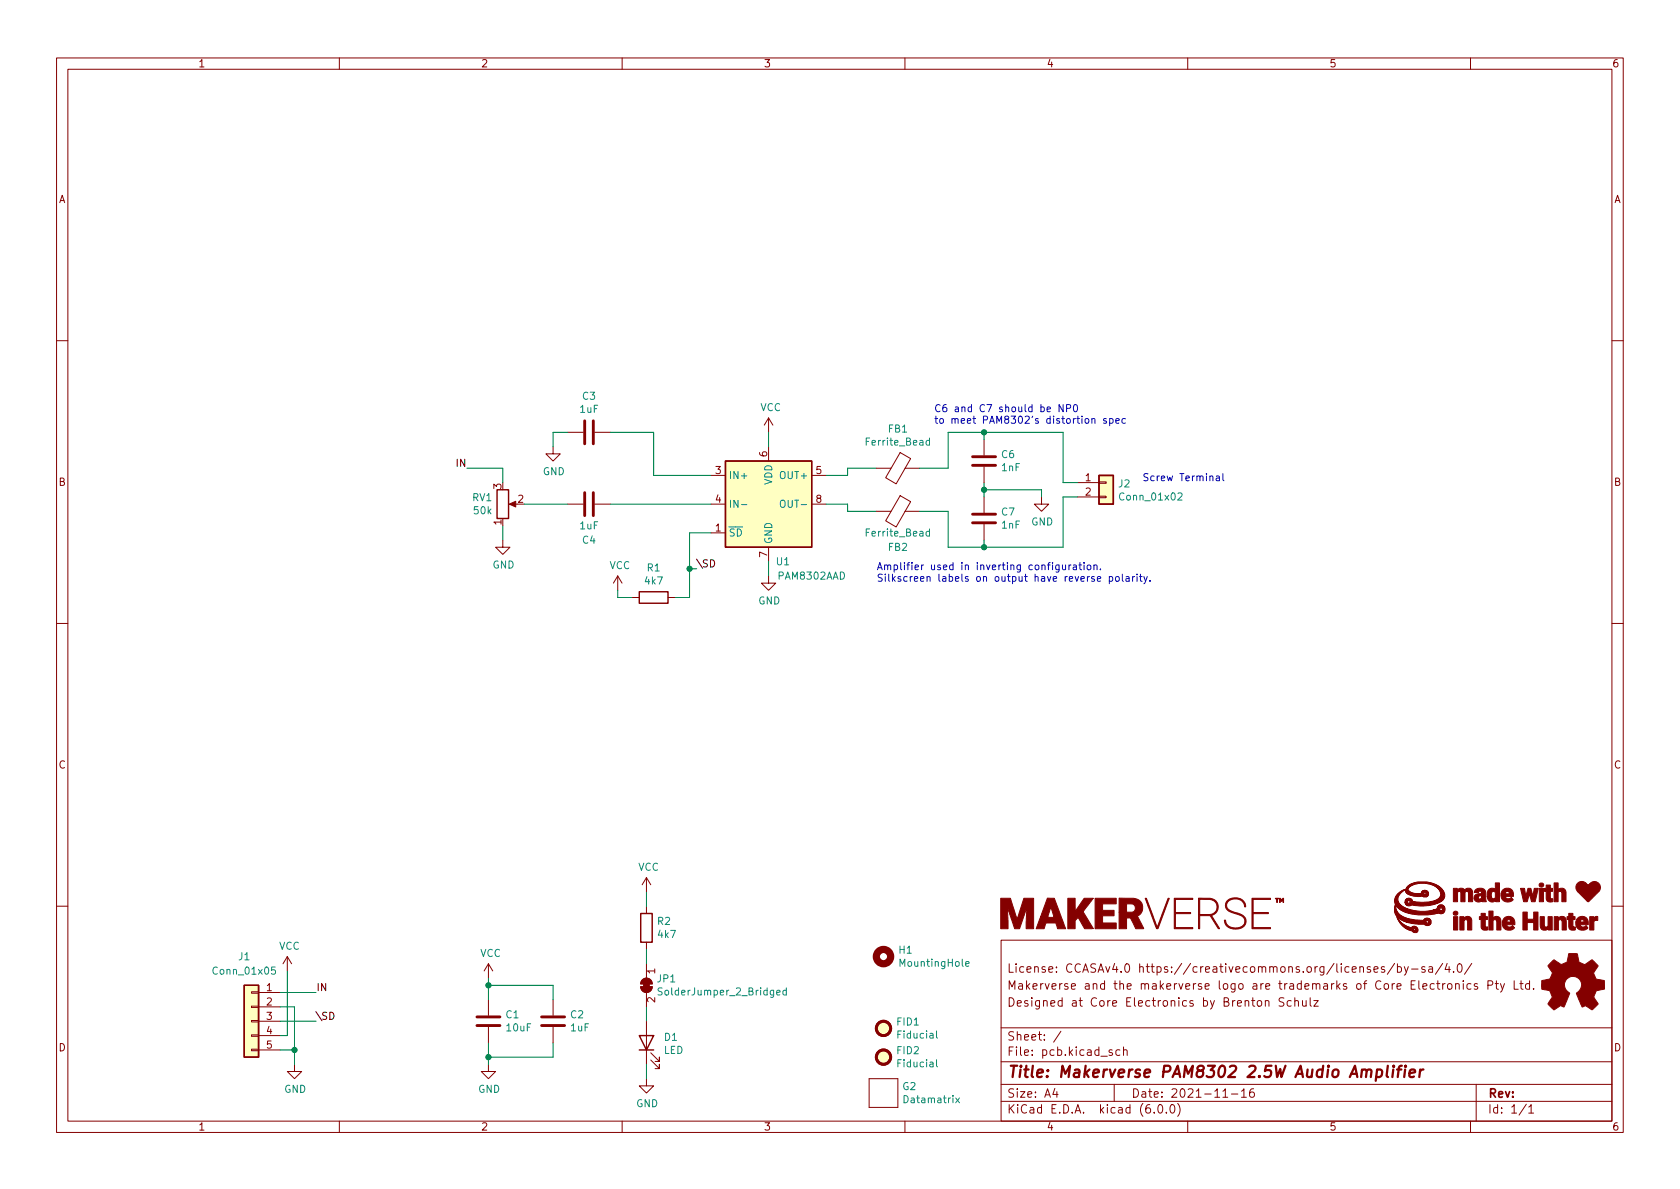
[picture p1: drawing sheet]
EESchema Schematic File Version 4
EELAYER 30 0
EELAYER END
$Descr A4 11693 8268
encoding utf-8
Sheet 1 1
Title "Makerverse PAM8302 2.5W Audio Amplifier"
Date "2021-11-16"
Rev ""
Comp ""
Comment1 "Designed at Core Electronics by Brenton Schulz"
Comment2 "Makerverse and the makerverse logo are trademarks of Core Electronics Pty Ltd."
Comment3 "License: CCASAv4.0 https://creativecommons.org/licenses/by-sa/4.0/"
Comment4 ""
$EndDescr
$Comp
L Amplifier_Audio:PAM8302AAD U1
U 1 1
P 5350 3500
F 0 "U1" H 5450 3100 50  0000 C CNN
F 1 "PAM8302AAD" H 5650 3000 50  0000 C CNN
F 2 "Package_SO:SOP-8_3.9x4.9mm_P1.27mm" H 5350 3500 50  0001 C CNN
F 3 "https://www.diodes.com/assets/Datasheets/PAM8302A.pdf" H 5350 3500 50  0001 C CNN
	1    5350 3500
	1    0    0    -1  
$EndComp
$Comp
L Device:R_POT RV1
U 1 1
P 3500 3500
F 0 "RV1" H 3430 3454 50  0000 R CNN
F 1 "50k" H 3430 3545 50  0000 R CNN
F 2 "lib:smdPot" H 3500 3500 50  0001 C CNN
F 3 "~" H 3500 3500 50  0001 C CNN
	1    3500 3500
	1    0    0    1   
$EndComp
$Comp
L Connector_Generic:Conn_01x05 J1
U 1 1
P 1750 7100
F 0 "J1" H 1800 7550 50  0000 C CNN
F 1 "Conn_01x05" H 1800 7450 50  0000 C CNN
F 2 "Connector_PinHeader_2.54mm:PinHeader_1x05_P2.54mm_Vertical" H 1750 7100 50  0001 C CNN
F 3 "~" H 1750 7100 50  0001 C CNN
	1    1750 7100
	-1   0    0    -1  
$EndComp
$Comp
L Connector_Generic:Conn_01x02 J2
U 1 1
P 7700 3350
F 0 "J2" H 7780 3342 50  0000 L CNN
F 1 "Conn_01x02" H 7780 3251 50  0000 L CNN
F 2 "TerminalBlock_MetzConnect:TerminalBlock_MetzConnect_Type055_RT01502HDWU_1x02_P5.00mm_Horizontal" H 7700 3350 50  0001 C CNN
F 3 "~" H 7700 3350 50  0001 C CNN
	1    7700 3350
	1    0    0    -1  
$EndComp
$Comp
L Device:C C3
U 1 1
P 4100 3000
F 0 "C3" V 3848 3000 50  0000 C CNN
F 1 "1uF" V 3939 3000 50  0000 C CNN
F 2 "Capacitor_SMD:C_0603_1608Metric" H 4138 2850 50  0001 C CNN
F 3 "~" H 4100 3000 50  0001 C CNN
	1    4100 3000
	0    1    1    0   
$EndComp
$Comp
L Device:C C4
U 1 1
P 4100 3500
F 0 "C4" V 4350 3500 50  0000 C CNN
F 1 "1uF" V 4250 3500 50  0000 C CNN
F 2 "Capacitor_SMD:C_0603_1608Metric" H 4138 3350 50  0001 C CNN
F 3 "~" H 4100 3500 50  0001 C CNN
	1    4100 3500
	0    1    1    0   
$EndComp
$Comp
L power:GND #PWR0101
U 1 1
P 3500 3750
F 0 "#PWR0101" H 3500 3500 50  0001 C CNN
F 1 "GND" H 3505 3577 50  0000 C CNN
F 2 "" H 3500 3750 50  0001 C CNN
F 3 "" H 3500 3750 50  0001 C CNN
	1    3500 3750
	1    0    0    -1  
$EndComp
$Comp
L power:GND #PWR0102
U 1 1
P 5350 4000
F 0 "#PWR0102" H 5350 3750 50  0001 C CNN
F 1 "GND" H 5355 3827 50  0000 C CNN
F 2 "" H 5350 4000 50  0001 C CNN
F 3 "" H 5350 4000 50  0001 C CNN
	1    5350 4000
	1    0    0    -1  
$EndComp
$Comp
L Device:R R1
U 1 1
P 4550 4150
F 0 "R1" V 4343 4150 50  0000 C CNN
F 1 "4k7" V 4434 4150 50  0000 C CNN
F 2 "Resistor_SMD:R_0402_1005Metric" V 4480 4150 50  0001 C CNN
F 3 "~" H 4550 4150 50  0001 C CNN
	1    4550 4150
	0    1    1    0   
$EndComp
Wire Wire Line
	4800 3700 4950 3700
Wire Wire Line
	4700 4150 4800 4150
Wire Wire Line
	4800 4150 4800 3950
Wire Wire Line
	5350 4000 5350 3900
Wire Wire Line
	3950 3500 3650 3500
$Comp
L power:GND #PWR0104
U 1 1
P 3850 3100
F 0 "#PWR0104" H 3850 2850 50  0001 C CNN
F 1 "GND" H 3855 2927 50  0000 C CNN
F 2 "" H 3850 3100 50  0001 C CNN
F 3 "" H 3850 3100 50  0001 C CNN
	1    3850 3100
	1    0    0    -1  
$EndComp
Wire Wire Line
	3500 3650 3500 3750
Wire Wire Line
	3500 3350 3500 3250
Wire Wire Line
	3500 3250 3250 3250
$Comp
L power:VCC #PWR0105
U 1 1
P 5350 3000
F 0 "#PWR0105" H 5350 2850 50  0001 C CNN
F 1 "VCC" H 5365 3173 50  0000 C CNN
F 2 "" H 5350 3000 50  0001 C CNN
F 3 "" H 5350 3000 50  0001 C CNN
	1    5350 3000
	1    0    0    -1  
$EndComp
$Comp
L power:VCC #PWR0106
U 1 1
P 4300 4100
F 0 "#PWR0106" H 4300 3950 50  0001 C CNN
F 1 "VCC" H 4315 4273 50  0000 C CNN
F 2 "" H 4300 4100 50  0001 C CNN
F 3 "" H 4300 4100 50  0001 C CNN
	1    4300 4100
	1    0    0    -1  
$EndComp
Wire Wire Line
	4300 4100 4300 4150
Wire Wire Line
	4300 4150 4400 4150
Wire Wire Line
	5350 3000 5350 3100
$Comp
L power:VCC #PWR0107
U 1 1
P 2000 6750
F 0 "#PWR0107" H 2000 6600 50  0001 C CNN
F 1 "VCC" H 2015 6923 50  0000 C CNN
F 2 "" H 2000 6750 50  0001 C CNN
F 3 "" H 2000 6750 50  0001 C CNN
	1    2000 6750
	1    0    0    -1  
$EndComp
$Comp
L power:GND #PWR0108
U 1 1
P 2050 7400
F 0 "#PWR0108" H 2050 7150 50  0001 C CNN
F 1 "GND" H 2055 7227 50  0000 C CNN
F 2 "" H 2050 7400 50  0001 C CNN
F 3 "" H 2050 7400 50  0001 C CNN
	1    2050 7400
	1    0    0    -1  
$EndComp
Text Label 2200 6900 0    50   ~ 0
IN
Text Label 4850 3950 0    50   ~ 0
\SD
Wire Wire Line
	4850 3950 4800 3950
Connection ~ 4800 3950
Wire Wire Line
	4800 3950 4800 3700
Text Label 2200 7100 0    50   ~ 0
\SD
$Comp
L Device:Ferrite_Bead FB1
U 1 1
P 6250 3250
F 0 "FB1" V 5976 3250 50  0000 C CNN
F 1 "Ferrite_Bead" V 6067 3250 50  0000 C CNN
F 2 "Resistor_SMD:R_0805_2012Metric" V 6180 3250 50  0001 C CNN
F 3 "~" H 6250 3250 50  0001 C CNN
	1    6250 3250
	0    1    1    0   
$EndComp
$Comp
L Device:Ferrite_Bead FB2
U 1 1
P 6250 3550
F 0 "FB2" V 6500 3550 50  0000 C CNN
F 1 "Ferrite_Bead" V 6400 3550 50  0000 C CNN
F 2 "Resistor_SMD:R_0805_2012Metric" V 6180 3550 50  0001 C CNN
F 3 "~" H 6250 3550 50  0001 C CNN
	1    6250 3550
	0    1    1    0   
$EndComp
$Comp
L Device:C C6
U 1 1
P 6850 3200
F 0 "C6" H 6965 3246 50  0000 L CNN
F 1 "1nF" H 6965 3155 50  0000 L CNN
F 2 "Capacitor_SMD:C_0603_1608Metric" H 6888 3050 50  0001 C CNN
F 3 "~" H 6850 3200 50  0001 C CNN
	1    6850 3200
	1    0    0    -1  
$EndComp
$Comp
L Device:C C7
U 1 1
P 6850 3600
F 0 "C7" H 6965 3646 50  0000 L CNN
F 1 "1nF" H 6965 3555 50  0000 L CNN
F 2 "Capacitor_SMD:C_0603_1608Metric" H 6888 3450 50  0001 C CNN
F 3 "~" H 6850 3600 50  0001 C CNN
	1    6850 3600
	1    0    0    -1  
$EndComp
$Comp
L power:GND #PWR0109
U 1 1
P 7250 3450
F 0 "#PWR0109" H 7250 3200 50  0001 C CNN
F 1 "GND" H 7255 3277 50  0000 C CNN
F 2 "" H 7250 3450 50  0001 C CNN
F 3 "" H 7250 3450 50  0001 C CNN
	1    7250 3450
	1    0    0    -1  
$EndComp
Wire Wire Line
	6850 3450 6850 3400
Wire Wire Line
	7250 3450 7250 3400
Wire Wire Line
	7250 3400 6850 3400
Connection ~ 6850 3400
Wire Wire Line
	6850 3400 6850 3350
Wire Wire Line
	6400 3250 6600 3250
Wire Wire Line
	6600 3250 6600 3000
Wire Wire Line
	6600 3000 6850 3000
Wire Wire Line
	6850 3000 6850 3050
Wire Wire Line
	6400 3550 6600 3550
Wire Wire Line
	6600 3550 6600 3800
Wire Wire Line
	6600 3800 6850 3800
Wire Wire Line
	6850 3800 6850 3750
Wire Wire Line
	6850 3800 7400 3800
Wire Wire Line
	7400 3800 7400 3450
Wire Wire Line
	7400 3450 7500 3450
Connection ~ 6850 3800
Wire Wire Line
	6850 3000 7400 3000
Wire Wire Line
	7400 3000 7400 3350
Wire Wire Line
	7400 3350 7500 3350
Connection ~ 6850 3000
Wire Wire Line
	6100 3250 5900 3250
Wire Wire Line
	5900 3250 5900 3300
Wire Wire Line
	5900 3300 5750 3300
Wire Wire Line
	6100 3550 5900 3550
Wire Wire Line
	5900 3550 5900 3500
Wire Wire Line
	5900 3500 5750 3500
Wire Wire Line
	2200 7100 1950 7100
Wire Wire Line
	1950 7000 2050 7000
Wire Wire Line
	1950 7200 2000 7200
Wire Wire Line
	2000 7200 2000 6750
Wire Wire Line
	1950 6900 2200 6900
Wire Wire Line
	1950 7300 2050 7300
Wire Wire Line
	2050 7300 2050 7400
$Comp
L Device:C C1
U 1 1
P 3400 7100
F 0 "C1" H 3515 7146 50  0000 L CNN
F 1 "10uF" H 3515 7055 50  0000 L CNN
F 2 "Capacitor_SMD:C_0603_1608Metric" H 3438 6950 50  0001 C CNN
F 3 "~" H 3400 7100 50  0001 C CNN
	1    3400 7100
	1    0    0    -1  
$EndComp
$Comp
L Device:C C2
U 1 1
P 3850 7100
F 0 "C2" H 3965 7146 50  0000 L CNN
F 1 "1uF" H 3965 7055 50  0000 L CNN
F 2 "Capacitor_SMD:C_0603_1608Metric" H 3888 6950 50  0001 C CNN
F 3 "~" H 3850 7100 50  0001 C CNN
	1    3850 7100
	1    0    0    -1  
$EndComp
$Comp
L power:VCC #PWR0110
U 1 1
P 3400 6800
F 0 "#PWR0110" H 3400 6650 50  0001 C CNN
F 1 "VCC" H 3415 6973 50  0000 C CNN
F 2 "" H 3400 6800 50  0001 C CNN
F 3 "" H 3400 6800 50  0001 C CNN
	1    3400 6800
	1    0    0    -1  
$EndComp
$Comp
L power:GND #PWR0111
U 1 1
P 3400 7400
F 0 "#PWR0111" H 3400 7150 50  0001 C CNN
F 1 "GND" H 3405 7227 50  0000 C CNN
F 2 "" H 3400 7400 50  0001 C CNN
F 3 "" H 3400 7400 50  0001 C CNN
	1    3400 7400
	1    0    0    -1  
$EndComp
Wire Wire Line
	3400 7250 3400 7350
Wire Wire Line
	3400 6950 3400 6850
Wire Wire Line
	3850 7350 3400 7350
Connection ~ 3400 7350
Wire Wire Line
	3400 7350 3400 7400
Wire Wire Line
	3850 7250 3850 7350
Wire Wire Line
	3850 6950 3850 6850
Wire Wire Line
	3850 6850 3400 6850
Connection ~ 3400 6850
Wire Wire Line
	3400 6850 3400 6800
$Comp
L Mechanical:MountingHole H1
U 1 1
P 6150 6650
F 0 "H1" H 6250 6696 50  0000 L CNN
F 1 "MountingHole" H 6250 6605 50  0000 L CNN
F 2 "MountingHole:MountingHole_3.2mm_M3" H 6150 6650 50  0001 C CNN
F 3 "~" H 6150 6650 50  0001 C CNN
	1    6150 6650
	1    0    0    -1  
$EndComp
$Comp
L Mechanical:Fiducial FID1
U 1 1
P 6150 7150
F 0 "FID1" H 6235 7196 50  0000 L CNN
F 1 "Fiducial" H 6235 7105 50  0000 L CNN
F 2 "Fiducial:Fiducial_1mm_Mask2mm" H 6150 7150 50  0001 C CNN
F 3 "~" H 6150 7150 50  0001 C CNN
	1    6150 7150
	1    0    0    -1  
$EndComp
$Comp
L Mechanical:Fiducial FID2
U 1 1
P 6150 7350
F 0 "FID2" H 6235 7396 50  0000 L CNN
F 1 "Fiducial" H 6235 7305 50  0000 L CNN
F 2 "Fiducial:Fiducial_1mm_Mask2mm" H 6150 7350 50  0001 C CNN
F 3 "~" H 6150 7350 50  0001 C CNN
	1    6150 7350
	1    0    0    -1  
$EndComp
$Comp
L CoreElectronics_Artwork:LOGO_Makerverse G1
U 1 1
P 7950 6350
F 0 "G1" H 7950 6266 50  0001 C CNN
F 1 "LOGO_Makerverse" H 7950 6434 50  0001 C CNN
F 2 "CoreElectronics_Artwork:makerverse_logo_short_14.0x2.4mm" H 7950 6350 50  0001 C CNN
F 3 "" H 7950 6350 50  0001 C CNN
	1    7950 6350
	1    0    0    -1  
$EndComp
$Comp
L CoreElectronics_Artwork:LOGO_CoreElectronics_made-with-love #G1
U 1 1
P 10450 6300
F 0 "#G1" H 10450 6094 60  0001 C CNN
F 1 "LOGO_CoreElectronics_made-with-love" H 10450 6506 60  0001 C CNN
F 2 "" H 10450 6300 50  0001 C CNN
F 3 "" H 10450 6300 50  0001 C CNN
	1    10450 6300
	1    0    0    -1  
$EndComp
$Comp
L Graphic:Logo_Open_Hardware_Small LOGO1
U 1 1
P 10950 6850
F 0 "LOGO1" H 10950 7125 50  0001 C CNN
F 1 "Logo_Open_Hardware_Small" H 10950 6625 50  0001 C CNN
F 2 "CoreElectronics_Artwork:oshw" H 10950 6850 50  0001 C CNN
F 3 "~" H 10950 6850 50  0001 C CNN
	1    10950 6850
	1    0    0    -1  
$EndComp
$Comp
L CoreElectronics_Artwork:Label_PCB_Art G2
U 1 1
P 6150 7600
F 0 "G2" H 6278 7646 50  0000 L CNN
F 1 "Datamatrix" H 6278 7555 50  0000 L CNN
F 2 "lib:ce08263" H 6150 7600 50  0001 C CNN
F 3 "" H 6150 7600 50  0001 C CNN
	1    6150 7600
	1    0    0    -1  
$EndComp
Text Label 3250 3250 2    50   ~ 0
IN
Text Notes 6100 4050 0    50   ~ 0
Amplifier used in inverting configuration.\nSilkscreen labels on output have reverse polarity.
Wire Wire Line
	4250 3500 4950 3500
Text Notes 6500 2950 0    50   ~ 0
C6 and C7 should be NP0\nto meet PAM8302's distortion spec
Wire Wire Line
	4950 3300 4550 3300
Wire Wire Line
	4550 3300 4550 3000
Wire Wire Line
	4550 3000 4250 3000
Wire Wire Line
	3950 3000 3850 3000
Wire Wire Line
	3850 3000 3850 3100
Wire Wire Line
	2050 7300 2050 7000
Connection ~ 2050 7300
$Comp
L Device:LED D1
U 1 1
P 4500 7250
F 0 "D1" V 4539 7132 50  0000 R CNN
F 1 "LED" V 4448 7132 50  0000 R CNN
F 2 "LED_SMD:LED_0603_1608Metric" H 4500 7250 50  0001 C CNN
F 3 "~" H 4500 7250 50  0001 C CNN
	1    4500 7250
	0    -1   -1   0   
$EndComp
$Comp
L Device:R R2
U 1 1
P 4500 6450
F 0 "R2" H 4570 6496 50  0000 L CNN
F 1 "4k7" H 4570 6405 50  0000 L CNN
F 2 "Resistor_SMD:R_0402_1005Metric" V 4430 6450 50  0001 C CNN
F 3 "~" H 4500 6450 50  0001 C CNN
	1    4500 6450
	1    0    0    -1  
$EndComp
$Comp
L power:VCC #PWR0103
U 1 1
P 4500 6200
F 0 "#PWR0103" H 4500 6050 50  0001 C CNN
F 1 "VCC" H 4515 6373 50  0000 C CNN
F 2 "" H 4500 6200 50  0001 C CNN
F 3 "" H 4500 6200 50  0001 C CNN
	1    4500 6200
	1    0    0    -1  
$EndComp
$Comp
L power:GND #PWR0112
U 1 1
P 4500 7500
F 0 "#PWR0112" H 4500 7250 50  0001 C CNN
F 1 "GND" H 4505 7327 50  0000 C CNN
F 2 "" H 4500 7500 50  0001 C CNN
F 3 "" H 4500 7500 50  0001 C CNN
	1    4500 7500
	1    0    0    -1  
$EndComp
Wire Wire Line
	4500 6200 4500 6300
Wire Wire Line
	4500 7400 4500 7500
$Comp
L Jumper:SolderJumper_2_Bridged JP1
U 1 1
P 4500 6850
F 0 "JP1" V 4454 6918 50  0000 L CNN
F 1 "SolderJumper_2_Bridged" V 4545 6918 50  0000 L CNN
F 2 "CoreElectronics_Components:SolderJumper-2_P1.3mm_Bridged_RoundedPad1.0x1.5mm" H 4500 6850 50  0001 C CNN
F 3 "~" H 4500 6850 50  0001 C CNN
	1    4500 6850
	0    1    1    0   
$EndComp
Wire Wire Line
	4500 6600 4500 6700
Wire Wire Line
	4500 7000 4500 7100
$EndSCHEMATC
